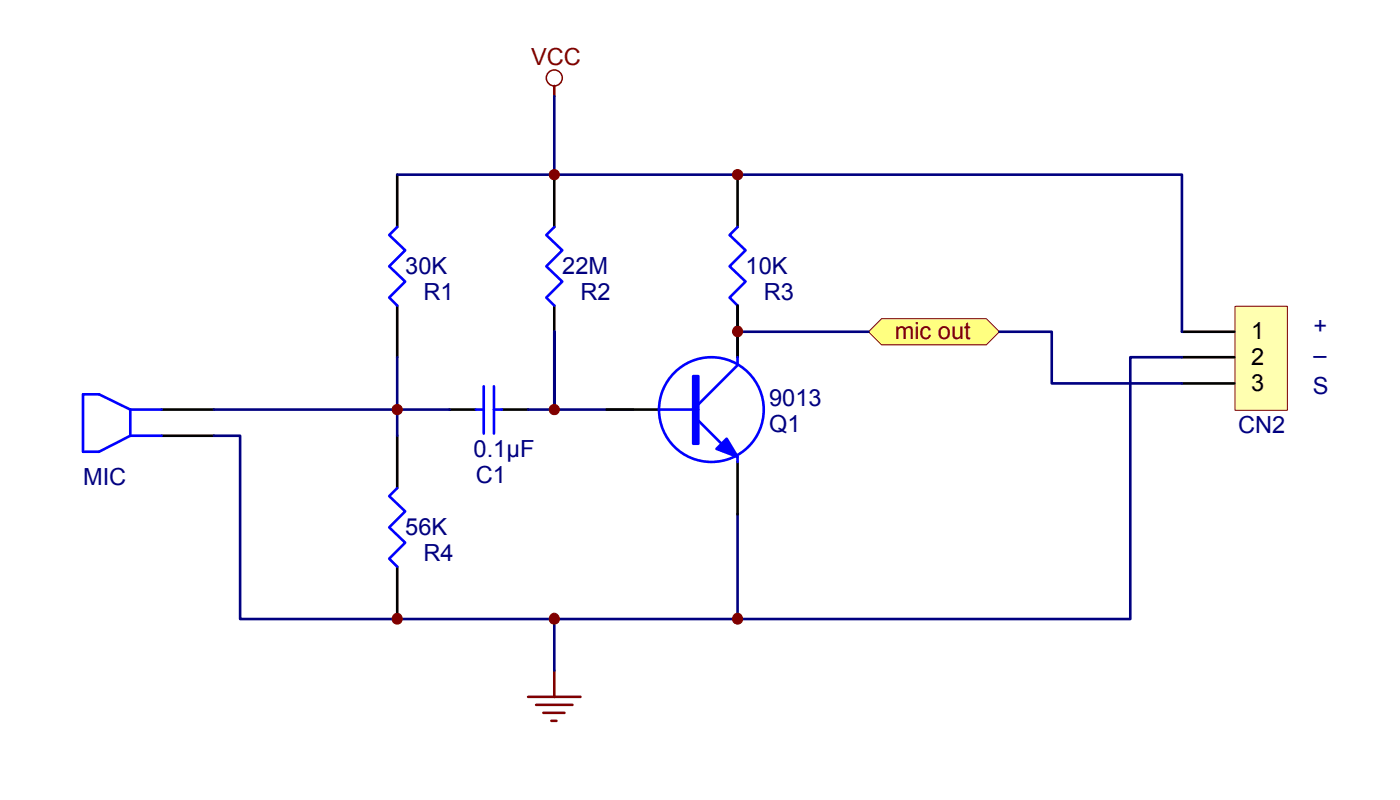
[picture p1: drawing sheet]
<svg xmlns="http://www.w3.org/2000/svg" width="81mm" height="47mm" viewBox="0 0 81 47" stroke-linecap="round" stroke-linejoin="round" font-family="sans-serif">
<path d="M23.1 10.2v3M23.1 17.8v3M32.3 10.2v3M32.3 17.8v3M42.9 10.2v3M42.9 17.8v3M23.1 25.4v3M23.1 33v3M26.2 23.8h1.5M29.2 23.8h1.5" fill="none" stroke="#000" stroke-width=".15"/>
<path d="M23.1 13.2l-.4 .5 .9 .9-.9 .9 .9 .9-.9 .9 .4 .5M32.3 13.2l-.5 .5 .9 .9-.9 .9 .9 .9-.9 .9 .5 .5M42.9 13.2l-.4 .5 .9 .9-.9 .9 .9 .9-.9 .9 .4 .5M23.1 28.4l-.4 .5 .9 .9-.9 .9 .9 .9-.9 .9 .4 .5M27.7 23.8h.5M28.2 22.5v2.7M28.8 23.8h.4M28.8 22.5v2.7" fill="none" stroke="#00f" stroke-width=".15"/>
<path d="M23.1 23.8h3.1M23.1 20.8v4.6M30.7 23.8h6.1M32.3 23.8v-4.5v4.5M32.3 20.8v3" fill="none" stroke="#000080" stroke-width=".15"/>
<circle cx="32.3" cy="23.8" r=".3" fill="#800000"/>
<circle cx="32.3" cy="23.8" r=".3" fill="none" stroke="#800000" stroke-width=".06"/>
<path d="M23.1 10.2h19.8M32.3 5.6v4.6M42.9 29.9v6.1h-19.8" fill="none" stroke="#000080" stroke-width=".15"/>
<circle cx="32.3" cy="4.5" r=".46" fill="none" stroke="#800000" stroke-width=".09"/>
<path d="M32.3 5v.6M32.3 39v1.6M30.7 40.6h3.1M31.2 41h2.1M31.6 41.5h1.3M32.1 42h.3" fill="none" stroke="#800000" stroke-width=".15"/>
<circle cx="32.3" cy="10.2" r=".3" fill="#800000"/>
<circle cx="32.3" cy="10.2" r=".3" fill="none" stroke="#800000" stroke-width=".06"/>
<path d="M32.3 36v3" fill="none" stroke="#000080" stroke-width=".15"/>
<circle cx="32.3" cy="36" r=".31" fill="#800000"/>
<circle cx="32.3" cy="36" r=".31" fill="none" stroke="#800000" stroke-width=".06"/>
<path d="M50.6 19.3l.7-.8h6.1l.8 .8-.8 .8h-6.1z" fill-rule="evenodd" fill="#ffff80"/>
<g fill="none" stroke="#800000" stroke-width=".06">
<path d="M50.6 19.3l.7-.8h6.1l.8 .8-.8 .8h-6.1z"/>
<circle cx="42.9" cy="19.3" r=".3"/>
</g>
<path d="M42.9 19.3h7.7M12.5 23.8h10.6" fill="none" stroke="#000080" stroke-width=".15"/>
<path d="M9.4 23.8h3.1M9.4 25.4h3.1" fill="none" stroke="#000" stroke-width=".15"/>
<path d="M7.6 23.8l-1.8-.8h-1v3.3h1l1.8-.9M7.6 23.8v1.6M7.6 25.4h1.8M7.6 23.8h1.8" fill="none" stroke="#00f" stroke-width=".15"/>
<circle cx="23.1" cy="23.8" r=".3" fill="#800000"/>
<circle cx="23.1" cy="23.8" r=".3" fill="none" stroke="#800000" stroke-width=".06"/>
<path d="M12.5 25.4h1.5v10.6h9.1" fill="none" stroke="#000080" stroke-width=".15"/>
<circle cx="23.1" cy="36" r=".31" fill="#800000"/>
<circle cx="23.1" cy="36" r=".31" fill="none" stroke="#800000" stroke-width=".06"/>
<path d="M71.9 17.9h3v6h-3z" fill="#ffffb0"/>
<path d="M71.9 17.8h3v6.1h-3z" fill="none" stroke="#800000" stroke-width=".06"/>
<path d="M68.8 19.3h3M68.8 20.8h3M68.8 22.3h3" fill="none" stroke="#000" stroke-width=".15"/>
<path d="M42.9 10.2h25.9v9.1" fill="none" stroke="#000080" stroke-width=".15"/>
<circle cx="42.9" cy="10.2" r=".3" fill="#800000"/>
<circle cx="42.9" cy="10.2" r=".3" fill="none" stroke="#800000" stroke-width=".06"/>
<path d="M68.8 20.8h-3v15.2h-22.9" fill="none" stroke="#000080" stroke-width=".15"/>
<circle cx="42.9" cy="36" r=".31" fill="#800000"/>
<circle cx="42.9" cy="36" r=".31" fill="none" stroke="#800000" stroke-width=".06"/>
<path d="M58.2 19.3h3v3h7.6" fill="none" stroke="#000080" stroke-width=".15"/>
<path d="M42.9 17.8v3M35.3 23.8h3.1M42.9 26.9v3" fill="none" stroke="#000" stroke-width=".15"/>
<path d="M38.4 23.8h2.2M40.4 21.9h.2v3.9h-.2zM40.6 24.5l1.4 1.3M42.9 20.8v.5l-2.3 2.2M42.9 26.6v.3" fill="none" stroke="#00f" stroke-width=".15"/>
<path d="M40.5 21.9v3.9" fill="none" stroke="#00f" stroke-width=".3"/>
<path d="M41.7 26.1l.6-.6 .6 1.1z" fill="#00f"/>
<g fill="none" stroke="#00f" stroke-width=".15">
<path d="M41.7 26.1l.6-.6 .6 1.1z"/>
<circle cx="41.4" cy="23.8" r="3"/>
</g>
<circle cx="42.9" cy="19.3" r=".3" fill="#800000"/>
<g font-size="1.4" fill="#800000">
<text x="30.9" y="3.8">VCC</text>
<text x="52.1" y="19.7">mic out</text>
</g>
<g font-size="1.4" fill="#000080">
<text x="23.6" y="15.9">30K</text>
<text x="24.6" y="17.4">R1</text>
<text x="32.7" y="15.9">22M</text>
<text x="33.8" y="17.4">R2</text>
<text x="43.4" y="15.9">10K</text>
<text x="44.5" y="17.4">R3</text>
<text x="44.8" y="23.6">9013</text>
<text x="76.4" y="22.9">S</text>
<text x="76.5" y="19.4">+</text>
<text x="76.5" y="21.1">–</text>
<text x="4.8" y="28.2">MIC</text>
<text x="27.6" y="26.6">0.1μF</text>
<text x="27.7" y="28.1">C1</text>
<text x="44.8" y="25.2">Q1</text>
<text x="72.1" y="25.2">CN2</text>
<text x="23.6" y="31.1">56K</text>
<text x="24.6" y="32.6">R4</text>
</g>
<g font-size="1.4">
<text x="72.8" y="22.8">3</text>
<text x="72.8" y="19.7">1</text>
<text x="72.8" y="21.3">2</text>
</g>
</svg>
